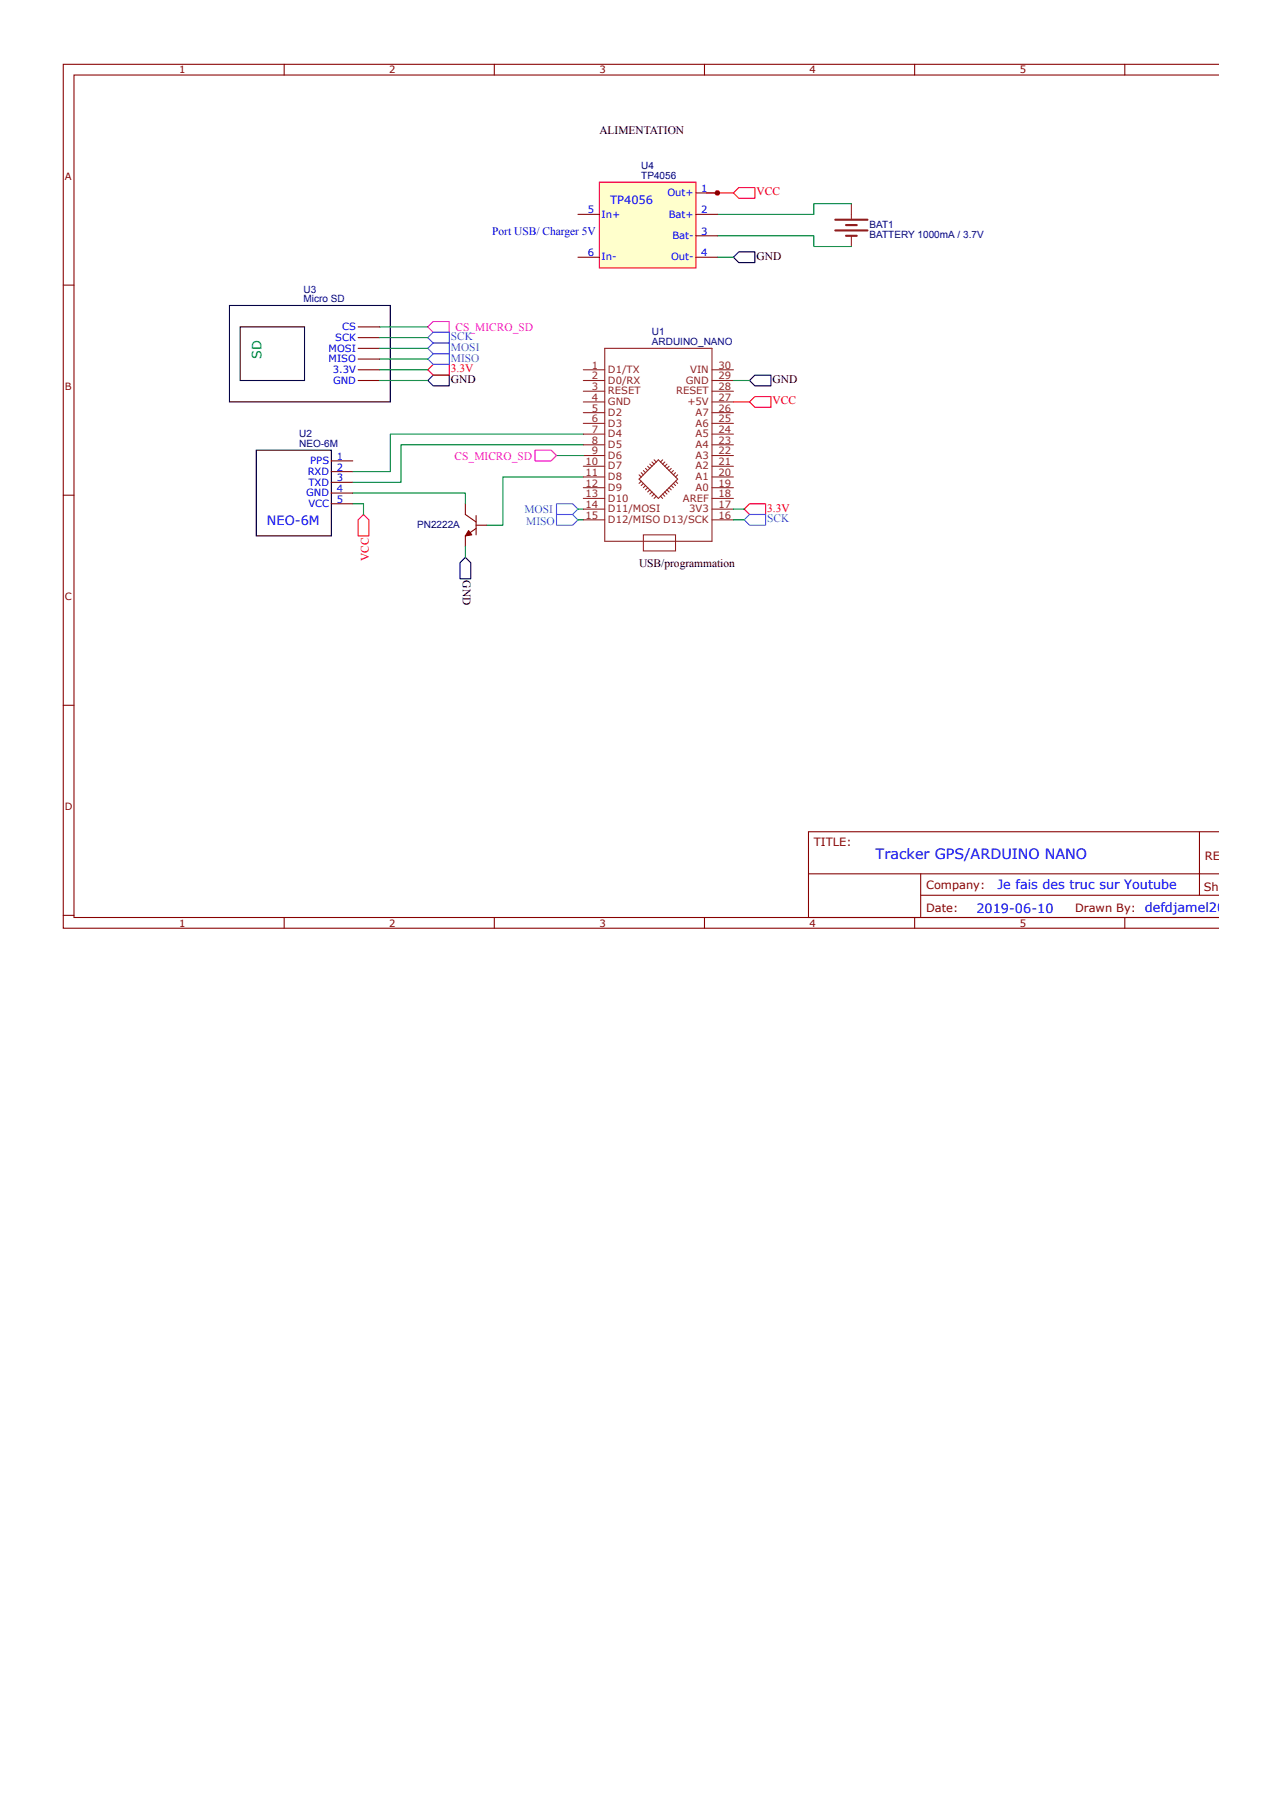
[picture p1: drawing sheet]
<svg xmlns="http://www.w3.org/2000/svg" width="210mm" height="297mm" viewBox="0 0 210 297" stroke-linecap="round" stroke-linejoin="round" font-family="sans-serif">
<g fill="none" stroke="#800" stroke-width=".18">
<path d="M12.2 12.3h.1M12.2 12.3v138.7h188.2h-67.4v-14.1h67.4M12.2 12.3h188.2M46.7 10.6v1.7M81.3 10.6v1.7M115.9 10.6v1.7M150.5 10.6v1.7M185 10.6v1.7M200.4 10.6h-190v142.2h190M10.4 46.9h1.8M58.9 59.1h3.5M58.9 57.3h3.5"/>
<path d="M58.9 53.8h3.5M58.9 55.6h3.5M54.5 75.8h3.5M54.5 77.6h3.5M54.5 79.4h3.5M58.9 60.9h3.5M58.9 62.6h3.5M10.4 81.5h1.8M54.5 81.1h3.5M54.5 82.9h3.5M76.6 82.9v1.8l1.7 1.2M78.3 87l-1.7 1.2v1.8"/>
<path d="M78.3 86.4h1.8M78.3 84.8v3.2M10.4 116.1h1.8M197.3 136.9v10.4M10.4 150.6h1.8M46.7 151v1.8M81.3 151v1.8M115.9 151v1.8M133 143.8h67.4M150.5 151v1.8M151.5 147.3h48.9M151.5 143.8v7.1"/>
<path d="M185 151v1.8"/>
</g>
<g fill="none" stroke="#8d2323" stroke-width=".18">
<path d="M140.1 33.5v2.5M140.1 38.8v1.8M99.5 57.3h17.6v31.8h-17.6zM96 78.5h3.5M96 76.7h3.5M96 75h3.5M96 73.2h3.5M96 71.4h3.5M96 69.7h3.5M96 67.9h3.5M96 66.1h3.5M96 64.4h3.5"/>
<path d="M96 62.6h3.5M96 60.9h3.5M105.1 78.8l3.2-3.1 3.2 3.1-3.2 3.2zM105.1 78.1l.4 .4M105.5 77.8l.3 .3M105.5 79.2l-.4 .4M105.8 77.4l.4 .4M105.8 79.6l-.3 .3M106.2 77.1l.3 .3M106.2 79.9l-.4 .4M106.5 76.7l.4 .4M106.9 76.4l.3 .3"/>
<path d="M107.2 76l.4 .4M107.6 75.7l.3 .3M109 75.7l-.3 .3M109.4 76l-.4 .4M109.7 76.4l-.3 .3M110.1 76.7l-.4 .4M110.4 79.9l.4 .4M110.4 77.1l-.3 .3M110.8 79.6l.3 .3M110.8 77.4l-.4 .4M111.1 79.2l.4 .4M111.1 77.8l-.3 .3"/>
<path d="M111.5 78.1l-.4 .4M117.1 78.5h3.5M117.1 76.7h3.5M117.1 75h3.5M117.1 73.2h3.5M117.1 71.4h3.5M117.1 69.7h3.5M117.1 67.9h3.5M117.1 66.1h3.5M117.1 64.4h3.5M117.1 62.6h3.5M117.1 60.9h3.5"/>
<path d="M96 83.8h3.5M96 82h3.5M96 80.3h3.5M96 85.5h3.5M105.8 88h5.3v2.7h-5.3zM106.5 80.3l-.3 .3M106.9 80.6l-.4 .4M107.2 81l-.3 .3M107.6 81.3l-.4 .4M107.9 81.7l-.3 .3M108.7 81.7l.3 .3M109 81.3l.4 .4"/>
<path d="M109.4 81l.3 .3M109.7 80.6l.4 .4M110.1 80.3l.3 .3M117.1 83.8h3.5M117.1 82h3.5M117.1 80.3h3.5M117.1 85.5h3.5"/>
</g>
<path d="M37.7 50.3h26.5v15.8h-26.5zM39.5 53.8h10.6v8.8h-10.6zM42.2 74.1h12.3v14.1h-12.3z" fill="none" stroke="#000" stroke-width=".18"/>
<path d="M116.2 31.7h4.4M120.6 31.7l.9-.8h2.7v1.7h-2.7zM70.4 60.9l.9-.9h2.6v1.7h-2.6zM120.6 66.1h2.7M124.2 65.3h2.6v1.7h-2.6l-.9-.9zM59.8 84.7l.9 .8v2.7h-1.8v-2.7zM122.4 83.8l.9-.9h2.6v1.8h-2.6z" fill="none" stroke="#f00" stroke-width=".18"/>
<path d="M118 38.8h15.9v1.8h6.2M140.1 33.5h-6.2v1.8h-15.9M118 42.3h2.6M62.4 62.6h8M62.4 60.9h8M120.6 62.6h2.7M120.6 83.8h1.8" fill="none" stroke="#080" stroke-width=".18"/>
<path d="M120.6 42.3l.9-.8h2.7v1.7h-2.7zM70.4 62.6l.9-.9h2.6v1.8h-2.6zM123.3 62.6l.9-.9h2.6v1.8h-2.6z" fill="none" stroke="#003" stroke-width=".18"/>
<path d="M137.4 36.2h5.3M137.4 37.9h5.3M139.2 37h1.7M139.2 38.8h1.7" fill="none" stroke="#8d2323" stroke-width=".35"/>
<path d="M77.1 87.3l.5 .7-1 .2z" fill="#800"/>
<path d="M77.1 87.3l.5 .7-1 .2z" fill="none" stroke="#800" stroke-width=".18"/>
<path d="M91.5 75h4.5M96 78.5h-13.3v7.9h-2.6M96 71.4h-31.8v6.2h-6.2M96 73.2h-30v6.2h-8M58 82.9h1.8v1.8M58 81.1h18.6v1.8M76.6 90v1.7" fill="none" stroke="#080" stroke-width=".18"/>
<path d="M76.6 91.7l.8 .9v2.6h-1.7v-2.6z" fill="none" stroke="#003" stroke-width=".18"/>
<path d="M98.6 30h15.9v14.1h-15.9z" fill="#ffc"/>
<path d="M98.6 30h15.9v14.1h-15.9z" fill="none" stroke="#f00" stroke-width=".18"/>
<path d="M95.1 35.3h3.5M114.5 35.3h3.5M114.5 31.7h3.5M114.5 38.8h3.5M95.1 42.3h3.5M114.5 42.3h3.5" fill="none" stroke="#800" stroke-width=".18"/>
<path d="M70.4 53.8l.9-.9h2.6v1.8h-2.6zM88 74.1h2.7l.8 .9-.8 .8h-2.7z" fill="none" stroke="#f0f" stroke-width=".18"/>
<path d="M62.4 53.8h8M62.4 55.6h8M62.4 57.3h8M62.4 59.1h8M95.1 85.5h.9M95.1 83.8h.9M120.6 85.5h1.8" fill="none" stroke="#080" stroke-width=".18"/>
<path d="M70.4 55.6l.9-.9h2.6v1.7h-2.6zM70.4 57.3l.9-.9h2.6v1.8h-2.6zM71.3 58.2h2.6v1.8h-2.6l-.9-.9zM91.5 82.9h2.7l.9 .9-.9 .9h-2.7zM91.5 84.7h2.7l.9 .8-.9 .9h-2.7zM122.4 85.5l.9-.8h2.6v1.7h-2.6z" fill="none" stroke="#09f" stroke-width=".18"/>
<circle cx="118" cy="31.8" r=".45" fill="#c00"/>
<text font-size="2.4" fill="#00f" x="144" y="141.4">Tracker GPS/ARDUINO NANO</text>
<text font-size="2.1" fill="#093" x="43" y="59.1" transform="rotate(-90 43 59.1)">SD</text>
<g font-size="2.1" fill="#00f">
<text x="43.9" y="86.4">NEO­6M</text>
<text x="164.1" y="146.3">Je fais des truc sur Youtube</text>
<text x="160.6" y="150.2">2019­06­10</text>
</g>
<g font-size="1.9">
<text x="98.6" y="22">ALIMENTATION</text>
<text x="124.4" y="42.7">GND</text>
<text x="74.2" y="63">GND</text>
<text x="127.1" y="63">GND</text>
<text x="76.1" y="95.5" transform="rotate(90 76.1 95.5)">GND</text>
<text x="105.1" y="93.2">USB/programmation</text>
</g>
<g font-size="1.9" fill="#00f">
<text x="100.4" y="33.5">TP4056</text>
<text x="81" y="38.7">Port USB/ Charger 5V</text>
</g>
<g font-size="1.9" fill="#f00">
<text x="124.4" y="32.2">VCC</text>
<text x="74.2" y="61.3">3.3V</text>
<text x="127.1" y="66.5">VCC</text>
<text x="126.2" y="84.2">3.3V</text>
<text x="60.6" y="92.3" transform="rotate(-90 60.6 92.3)">VCC</text>
</g>
<g font-size="1.9" fill="#09f">
<text x="74.2" y="56">SCK</text>
<text x="74.2" y="57.7">MOSI</text>
<text x="74.2" y="59.5">MISO</text>
<text x="86.3" y="84.4">MOSI</text>
<text x="86.6" y="86.4">MISO</text>
<text x="126.2" y="86">SCK</text>
</g>
<g font-size="1.9" fill="#f0f">
<text x="74.9" y="54.4">CS_MICRO_SD</text>
<text x="74.8" y="75.8">CS_MICRO_SD</text>
</g>
<g font-size="1.9" fill="#800">
<text x="133.9" y="139.2">TITLE:</text>
<text x="198.2" y="141.5">RE</text>
<text x="152.3" y="146.3">Company:</text>
<text x="198" y="146.6">Sh</text>
<text x="152.3" y="150.1">Date:</text>
<text x="176.9" y="150.2">Drawn By: defdjamel20</text>
</g>
<g font-size="1.6" fill="#800">
<text x="29.5" y="12.1">1</text>
<text x="64" y="12.1">2</text>
<text x="98.6" y="12.1">3</text>
<text x="133.2" y="12.1">4</text>
<text x="167.7" y="12.1">5</text>
<text x="10.7" y="29.6">A</text>
<text x="10.7" y="64.2">B</text>
<text x="10.7" y="98.8">C</text>
<text x="10.7" y="133.3">D</text>
<text x="29.5" y="152.5">1</text>
<text x="64" y="152.5">2</text>
<text x="98.6" y="152.5">3</text>
<text x="133.2" y="152.5">4</text>
<text x="167.7" y="152.5">5</text>
</g>
<g font-size="1.6" fill="#000080">
<text x="105.5" y="29.5">TP4056</text>
<text x="105.5" y="27.9">U4</text>
<text x="143" y="39.2">BATTERY 1000mA / 3.7V</text>
<text x="143.1" y="37.6">BAT1</text>
<text x="49.9" y="49.7">Micro SD</text>
<text x="49.9" y="48.1">U3</text>
<text x="107.2" y="56.8">ARDUINO_NANO</text>
<text x="107.3" y="55.2">U1</text>
<text x="49.2" y="72">U2</text>
<text x="49.2" y="73.6">NEO­6M</text>
<text x="68.6" y="86.8">PN2222A</text>
</g>
<g font-size="1.6" fill="#00f">
<text x="96.7" y="35.1">5</text>
<text x="99" y="35.8">In+</text>
<text x="109.8" y="32.3">Out+</text>
<text x="110" y="35.8">Bat+</text>
<text x="115.4" y="31.6">1</text>
<text x="115.4" y="35.1">2</text>
<text x="110.6" y="39.3">Bat­</text>
<text x="115.4" y="38.6">3</text>
<text x="96.7" y="42.2">6</text>
<text x="99" y="42.9">In­</text>
<text x="110.4" y="42.9">Out­</text>
<text x="115.4" y="42.2">4</text>
<text x="54.1" y="59.6">MISO</text>
<text x="54.1" y="57.9">MOSI</text>
<text x="55.1" y="56.1">SCK</text>
<text x="56.3" y="54.3">CS</text>
<text x="54.7" y="61.4">3.3V</text>
<text x="54.8" y="63.1">GND</text>
<text x="51" y="76.4">PPS</text>
<text x="55.4" y="75.7">1</text>
<text x="55.4" y="77.4">2</text>
<text x="50.4" y="81.7">GND</text>
<text x="50.6" y="78.1">RXD</text>
<text x="50.7" y="83.4">VCC</text>
<text x="50.7" y="79.9">TXD</text>
<text x="55.4" y="79.2">3</text>
<text x="55.4" y="81">4</text>
<text x="55.4" y="82.7">5</text>
</g>
<g font-size="1.6" fill="#8d2323">
<text x="97.4" y="66">4</text>
<text x="97.4" y="64.2">3</text>
<text x="97.4" y="62.4">2</text>
<text x="97.4" y="60.7">1</text>
<text x="100" y="64.9">RESET</text>
<text x="100" y="63.1">D0/RX</text>
<text x="100" y="61.4">D1/TX</text>
<text x="111.2" y="64.9">RESET</text>
<text x="112.8" y="63.1">GND</text>
<text x="113.5" y="61.4">VIN</text>
<text x="118.2" y="60.7">30</text>
<text x="118.2" y="62.4">29</text>
<text x="118.2" y="64.2">28</text>
<text x="118.2" y="66">27</text>
<text x="97.4" y="71.3">7</text>
<text x="97.4" y="69.5">6</text>
<text x="97.4" y="67.7">5</text>
<text x="100" y="72">D4</text>
<text x="100" y="70.2">D3</text>
<text x="100" y="68.4">D2</text>
<text x="100" y="66.7">GND</text>
<text x="113.1" y="66.7">+5V</text>
<text x="114.4" y="68.4">A7</text>
<text x="114.4" y="70.2">A6</text>
<text x="114.4" y="72">A5</text>
<text x="118.2" y="67.7">26</text>
<text x="118.2" y="69.5">25</text>
<text x="118.2" y="71.3">24</text>
<text x="96.3" y="76.6">10</text>
<text x="97.4" y="74.8">9</text>
<text x="97.4" y="73">8</text>
<text x="100" y="77.3">D7</text>
<text x="100" y="75.5">D6</text>
<text x="100" y="73.7">D5</text>
<text x="114.4" y="73.7">A4</text>
<text x="114.4" y="75.5">A3</text>
<text x="114.4" y="77.3">A2</text>
<text x="118.2" y="73">23</text>
<text x="118.2" y="74.8">22</text>
<text x="118.2" y="76.6">21</text>
<text x="96.3" y="83.6">14</text>
<text x="96.3" y="81.8">13</text>
<text x="96.3" y="80.1">12</text>
<text x="96.3" y="78.3">11</text>
<text x="100" y="82.5">D10</text>
<text x="100" y="80.8">D9</text>
<text x="100" y="79">D8</text>
<text x="112.3" y="82.5">AREF</text>
<text x="114.4" y="79">A1</text>
<text x="114.4" y="80.8">A0</text>
<text x="118.2" y="78.3">20</text>
<text x="118.2" y="80.1">19</text>
<text x="118.2" y="81.8">18</text>
<text x="118.2" y="83.6">17</text>
<text x="96.3" y="85.4">15</text>
<text x="100" y="84.3">D11/MOSI</text>
<text x="100" y="86.1">D12/MISO D13/SCK</text>
<text x="113.4" y="84.3">3V3</text>
<text x="118.2" y="85.4">16</text>
</g>
</svg>
